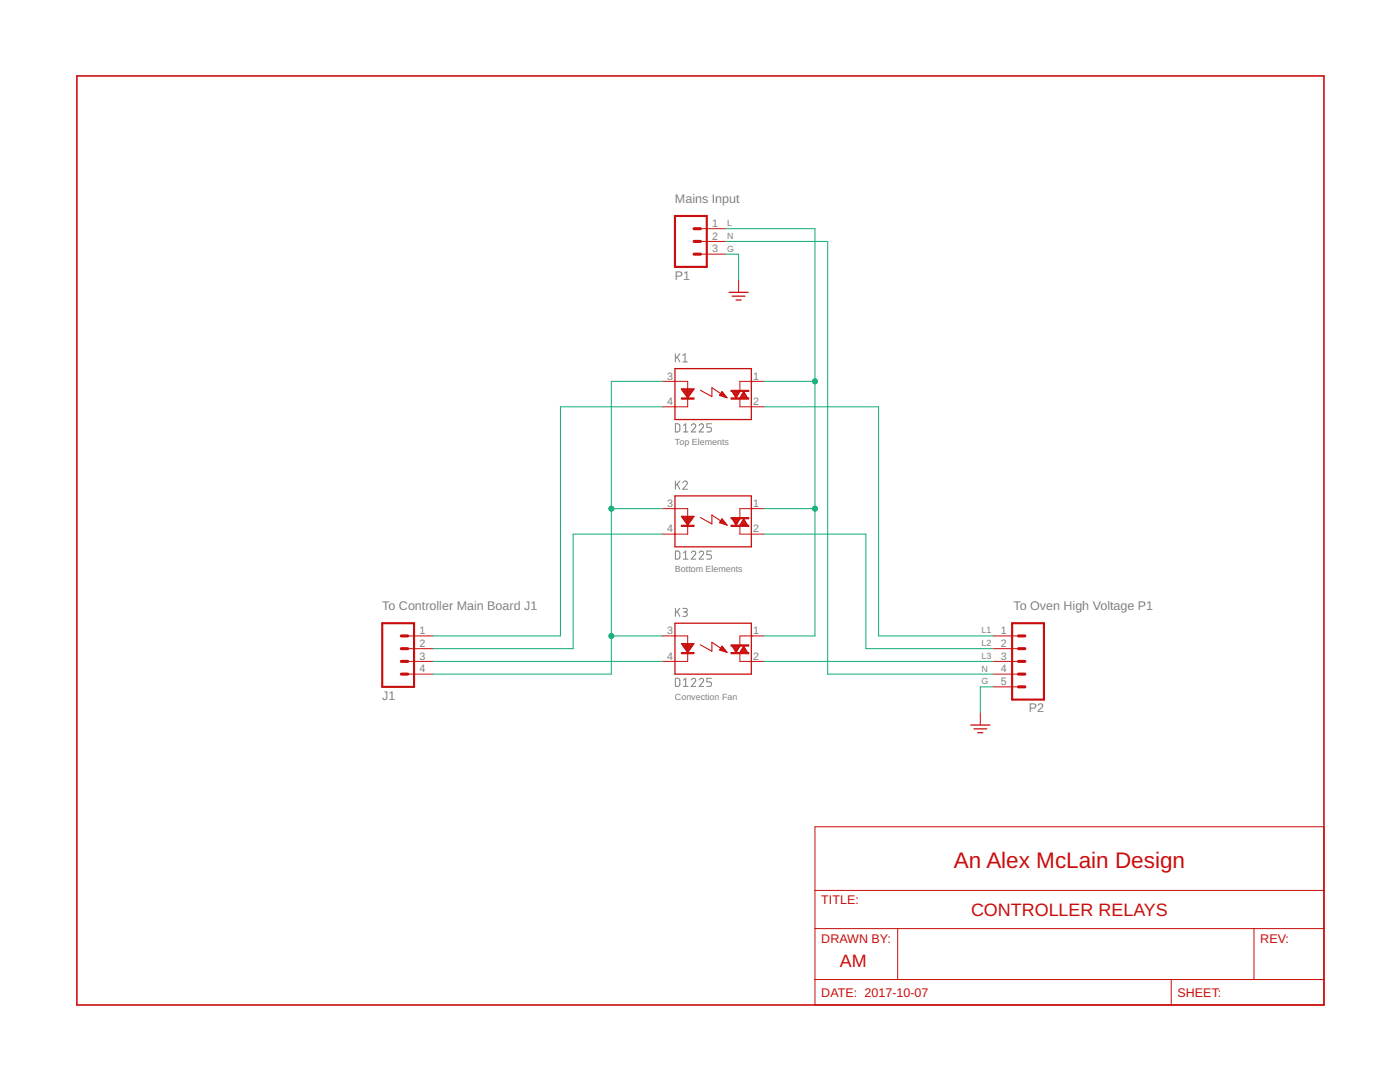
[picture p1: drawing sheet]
<svg xmlns="http://www.w3.org/2000/svg" width="279mm" height="216mm" viewBox="0 0 279 216" stroke-linecap="round" stroke-linejoin="round" font-family="sans-serif">
<g fill="none" stroke="#808080" stroke-width=".2">
<path d="M134.8 70.6v1.6M135.1 71.2l.6 1M135.7 70.6l-.9 1M136.3 71l.4-.4v1.6M136.3 72.2h.9M134.8 84.6h.6l.3 .2v1.1l-.3 .2-.6 .1zM134.8 96v1.6M135.1 96.6l.6 1M135.7 96l-.9 1M136.3 96.4a.44 .44 0 0 1 .6-.4 .44 .44 0 0 1 .1 .7l-.7 .9h.9M136.4 86.2h.9M136.4 84.9l.4-.3v1.6"/>
<path d="M138 84.9a.44 .44 0 0 1 .6-.3 .44 .44 0 0 1 .1 .7l-.7 .9h.9M139.5 84.9a.44 .44 0 0 1 .7-.3 .44 .44 0 0 1 .1 .7l-.8 .9h.9M142 84.6h-.9v.7h.5a.46 .46 0 0 1 .4 .4 .46 .46 0 0 1-.4 .5h-.5M134.8 110h.6l.3 .2v1.1l-.3 .2-.6 .1zM136.4 110.3l.4-.3v1.6M136.4 111.6h.9M138 110.3a.44 .44 0 0 1 .6-.3 .44 .44 0 0 1 .1 .7l-.7 .9h.9M139.5 110.3a.44 .44 0 0 1 .7-.3 .44 .44 0 0 1 .1 .7l-.8 .9h.9M142 110h-.9v.7h.5a.45 .45 0 0 1 .4 .4 .45 .45 0 0 1-.4 .5h-.5M134.8 135.3l.6 .1 .3 .2v1.1l-.3 .2-.6 .1zM134.8 121.4v1.6M135.1 122l.6 1"/>
<path d="M135.7 121.4l-.9 1M136.3 121.4h.5a.36 .36 0 0 1 .4 .4 .36 .36 0 0 1-.4 .3h-.4M136.4 135.7l.4-.4v1.7M136.4 137h.9M136.7 122.1a.44 .44 0 0 1 .5 .5 .44 .44 0 0 1-.5 .4h-.4M138 135.7a.44 .44 0 0 1 .6-.3 .44 .44 0 0 1 .1 .7l-.7 .9h.9M139.5 135.7a.44 .44 0 0 1 .7-.3 .44 .44 0 0 1 .1 .7l-.8 .9h.9M142 135.3h-.9v.8h.5a.47 .47 0 0 1 .4 .4 .47 .47 0 0 1-.4 .5h-.5"/>
</g>
<path d="M15.3 15.2h248.9v185.3h-248.9z" fill="none" stroke="#c90d0c" stroke-width=".32"/>
<g fill="none" stroke="#c90d0c" stroke-width=".2">
<path d="M139.8 45.6h5.1M139.8 48.2h5.1M139.8 50.7h5.1M147.4 55.8v2.5M132.2 76.1h5v5.1h-5M136 77.6h2.5l-1.3 1.8zM136.1 77.7h2.3M136.1 77.9h2.2M136.2 78h2.1M136.3 78.1h1.9M136.4 78.2h1.7M136.5 78.4h1.5"/>
<path d="M136.6 78.5h1.3M136.7 78.6h1.1M136.8 78.7h.9M136.8 78.8h.8M136.9 79h.7M137 79.1h.5M137.1 79.2h.3M137.2 79.3h.1M143.6 78.8h1.1M143.7 78.7h.9M143.8 79h1M143.8 78.6h.7"/>
<path d="M143.9 78.5h.5M144 78.4h.3M144 78.2h.2M144.1 78.1l1 1.3-1.5-.5zM144.1 79.1h.7M144.5 79.2h.4M144.8 79.3h.3M146.1 78.1h1.6l-.8 1.3zM146.2 78.2h1.4M146.3 78.4h1.2M146.3 78.5h1.1M146.4 78.6h1"/>
<path d="M146.5 78.7h.8M146.6 78.8h.6M146.6 79h.6M146.7 79.1h.4M146.8 79.2h.2M146.8 79.3h.1M147.7 79.7v1.5h4.8M147.7 79.3h1.4M147.8 79.2h1.3M147.8 79.1h1.2M147.9 79h1M148 78.8h.8"/>
<path d="M148.1 78.7h.7M148.1 78.6h.6M148.2 78.5h.4M148.3 78.4h.2M148.4 78.2h.1M148.4 78.1l.8 1.3h-1.5zM152.5 76.1h-4.8v1.8M132.2 101.5h5v5.1h-5M136 103h2.5l-1.3 1.8zM136 103.1h2.5M136.1 103.2h2.3M136.2 103.3h2.1"/>
<path d="M136.3 103.4h1.9M136.4 103.6h1.7M136.4 103.7h1.6M136.5 103.8h1.5M136.6 103.9h1.3M136.7 104h1.1M136.8 104.2h.9M136.9 104.3h.7M137 104.4h.5M137.1 104.5h.3M137.1 104.6h.3M137.2 104.8h.1"/>
<path d="M143.6 104.3h1.1M143.7 104.2h.9M143.8 104h.7M143.8 103.9h.6M143.9 103.8h.4M143.9 104.4h.9M144 103.7h.2M144.1 103.6h.1M144.1 103.5l1 1.3-1.5-.5zM144.3 104.5h.6M144.7 104.6h.3M145 104.8h.1"/>
<path d="M146.1 103.5h1.6l-.8 1.3zM146.2 103.6h1.4M146.2 103.7h1.4M146.3 103.8h1.2M146.4 103.9h1M146.4 104h.9M146.5 104.2h.8M146.6 104.3h.6M146.7 104.4h.4M146.7 104.5h.4M146.8 104.6h.2M146.9 104.8h.1"/>
<path d="M147.7 105.1v1.5h4.8M147.7 104.6h1.4M147.8 104.5h1.2M147.9 104.4h1M148 104.3h.9M148 104.2h.8M148.1 104h.6M148.2 103.9h.5M148.3 103.8h.3M148.3 103.7h.2M148.4 103.6h.1M148.4 103.5l.8 1.3h-1.5z"/>
<path d="M152.5 101.5h-4.8v1.8M81.4 126.9h5M81.4 132h5M81.4 129.4h5M81.4 134.5h5M132.2 126.9h5v5.1h-5M136 128.4h2.5l-1.3 1.8zM136.1 128.5h2.3M136.1 128.7h2.2M136.2 128.8h2.1M136.3 128.9h1.9M136.4 129h1.7"/>
<path d="M136.5 129.1h1.5M136.6 129.2h1.3M136.7 129.4h1.1M136.7 129.5h1.1M136.8 129.6h.9M136.9 129.7h.7M137 129.9h.5M137.1 130h.3M137.2 130.1h.1M143.6 129.6h1.1M143.7 129.5h.8M143.7 129.7h1"/>
<path d="M143.8 129.4h.7M143.9 129.2h.5M144 129.1h.3M144 129h.2M144.1 129.9h.7M144.1 128.9l1 1.3-1.5-.5zM144.5 130h.4M144.8 130.1h.2M146.1 128.9h1.6l-.8 1.3zM146.2 129h1.4M146.3 129.1h1.2M146.3 129.2h1.2"/>
<path d="M146.4 129.4h1M146.5 129.5h.8M146.5 129.6h.7M146.6 129.7h.6M146.7 129.9h.4M146.8 130h.2M146.8 130.1h.2M147.7 130.5v1.5h4.8M147.7 130.1h1.4M147.8 130h1.3M147.8 129.9h1.2M147.9 129.7h1"/>
<path d="M148 129.6h.8M148.1 129.5h.7M148.1 129.4h.6M148.2 129.2h.4M148.3 129.1h.2M148.4 129h.1M148.4 128.9l.8 1.3h-1.5zM152.5 126.9h-4.8v1.8M198.2 126.9h5.1M198.2 132h5.1M198.2 129.4h5.1M198.2 134.5h5.1"/>
<path d="M198.2 137.1h5.1M195.6 142.1v2.6M162.6 165h101.6v35.5h-101.6zM162.6 177.7h101.6M162.6 185.3h101.6M162.6 195.5h101.6M179.2 185.3v10.2M233.7 195.5v5M250.3 185.3v10.2"/>
</g>
<path d="M145.5 58.3h3.8M146.1 59.1h2.6M146.9 59.9h1M134.7 73.6h15.2v10.1h-15.2zM134.7 99h15.2v10.1h-15.2zM134.7 124.4h15.2v10.1h-15.2zM193.7 144.7h3.8M194.4 145.4h2.5M195.1 146.2h1.1" fill="none" stroke="#c90d0c" stroke-width=".25"/>
<path d="M139.8 77.9l2.3 1.2v-1.7l1.9 1.2M139.8 103.3l2.3 1.2v-1.7l1.9 1.2M139.8 128.7l2.3 1.2v-1.7l1.9 1.2" fill="none" stroke="#c90d0c" stroke-width=".21"/>
<g fill="#c90d0c" stroke="#c90d0c" stroke-width=".2">
<path d="M136 79.4h2.5v.3h-2.5z"/>
<path d="M145.9 77.9h3.5v.2h-3.5z"/>
<path d="M145.9 79.4h3.5v.3h-3.5z"/>
<path d="M136 104.8h2.5v.3h-2.5z"/>
<path d="M145.9 103.3h3.5v.2h-3.5z"/>
<path d="M145.9 104.8h3.5v.3h-3.5z"/>
<path d="M136 130.2h2.5v.3h-2.5z"/>
<path d="M145.9 128.7h3.5v.2h-3.5z"/>
<path d="M145.9 130.2h3.5v.3h-3.5z"/>
</g>
<path d="M134.7 43.1h6.4v10.2h-6.4zM76.3 124.4h6.3v12.7h-6.3zM202 124.4h6.3v15.2h-6.3z" fill="none" stroke="#c90d0c" stroke-width=".42"/>
<path d="M138.5 50.7h1.3M138.5 48.2h1.3M138.5 45.6h1.3M80.1 132h1.3M80.1 129.4h1.3M80.1 126.9h1.3M80.1 134.5h1.3M203.3 132h1.2M203.3 129.4h1.2M203.3 126.9h1.2M203.3 134.5h1.2M203.3 137.1h1.2" fill="none" stroke="#c90d0c" stroke-width=".61"/>
<g fill="none" stroke="#0dab76" stroke-width=".2">
<path d="M144.9 45.6h17.7v81.3h-10.1M144.9 48.2h20.3v86.3h33M144.9 50.7h2.5v5.1M132.2 76.1h-10.2v58.4h-35.6M152.5 76.1h10.1M132.2 81.2h-20.4v45.7h-25.4M152.5 81.2h22.8v45.7h22.9M122 101.5h10.2M132.2 106.6h-17.8v22.8h-28M152.5 101.5h10.1M152.5 106.6h20.3v22.8h25.4M86.4 132h45.8"/>
<path d="M122 126.9h10.2M152.5 132h45.7M198.2 137.1h-2.6v5"/>
</g>
<g fill="#0dab76" stroke="#0dab76" stroke-width=".2">
<circle cx="122" cy="101.5" r=".51"/>
<circle cx="122" cy="126.9" r=".51"/>
<circle cx="162.6" cy="76.1" r=".51"/>
<circle cx="162.6" cy="101.5" r=".51"/>
</g>
<text font-size="4.5" fill="#c90d0c" x="190.4" y="173.1">An Alex McLain Design</text>
<g font-size="3.6" fill="#c90d0c">
<text x="193.8" y="182.8">CONTROLLER RELAYS</text>
<text x="167.6" y="192.9">AM</text>
</g>
<g font-size="2.5" fill="#808080">
<text x="134.7" y="40.6">Mains Input</text>
<text x="134.7" y="55.8">P1</text>
<text x="76.3" y="121.8">To Controller Main Board J1</text>
<text x="202.3" y="121.8">To Oven High Voltage P1</text>
<text x="76.3" y="139.6">J1</text>
<text x="205.3" y="142.1">P2</text>
</g>
<g font-size="2.5" fill="#c90d0c">
<text x="163.9" y="180.5">TITLE:</text>
<text x="163.9" y="188.1">DRAWN BY:</text>
<text x="251.5" y="188.1">REV:</text>
<text x="163.9" y="199">DATE: 2017-10-07</text>
<text x="235" y="199">SHEET:</text>
</g>
<g font-size="2.1" fill="#808080">
<text x="142.1" y="45.3">1</text>
<text x="142.1" y="47.8">2</text>
<text x="142.1" y="50.4">3</text>
<text x="133.2" y="75.7">3</text>
<text x="150.3" y="75.7">1</text>
<text x="133.2" y="80.8">4</text>
<text x="150.3" y="80.8">2</text>
<text x="133.2" y="101.1">3</text>
<text x="150.3" y="101.1">1</text>
<text x="133.2" y="106.2">4</text>
<text x="150.3" y="106.2">2</text>
<text x="83.7" y="126.5">1</text>
<text x="83.7" y="129.1">2</text>
<text x="83.7" y="131.6">3</text>
<text x="133.2" y="126.5">3</text>
<text x="133.2" y="131.6">4</text>
<text x="150.3" y="126.5">1</text>
<text x="150.3" y="131.6">2</text>
<text x="199.7" y="126.5">1</text>
<text x="199.7" y="129.1">2</text>
<text x="199.7" y="131.6">3</text>
<text x="83.7" y="134.2">4</text>
<text x="199.7" y="134.2">4</text>
<text x="199.7" y="136.7">5</text>
</g>
<g font-size="1.8" fill="#808080">
<text x="145.1" y="45.1">L</text>
<text x="145.1" y="47.7">N</text>
<text x="145.1" y="50.2">G</text>
<text x="134.7" y="88.8">Top Elements</text>
<text x="134.7" y="114.2">Bottom Elements</text>
<text x="195.9" y="126.4">L1</text>
<text x="195.9" y="128.9">L2</text>
<text x="195.9" y="131.5">L3</text>
<text x="195.9" y="134">N</text>
<text x="195.9" y="136.5">G</text>
<text x="134.7" y="139.6">Convection Fan</text>
</g>
</svg>
